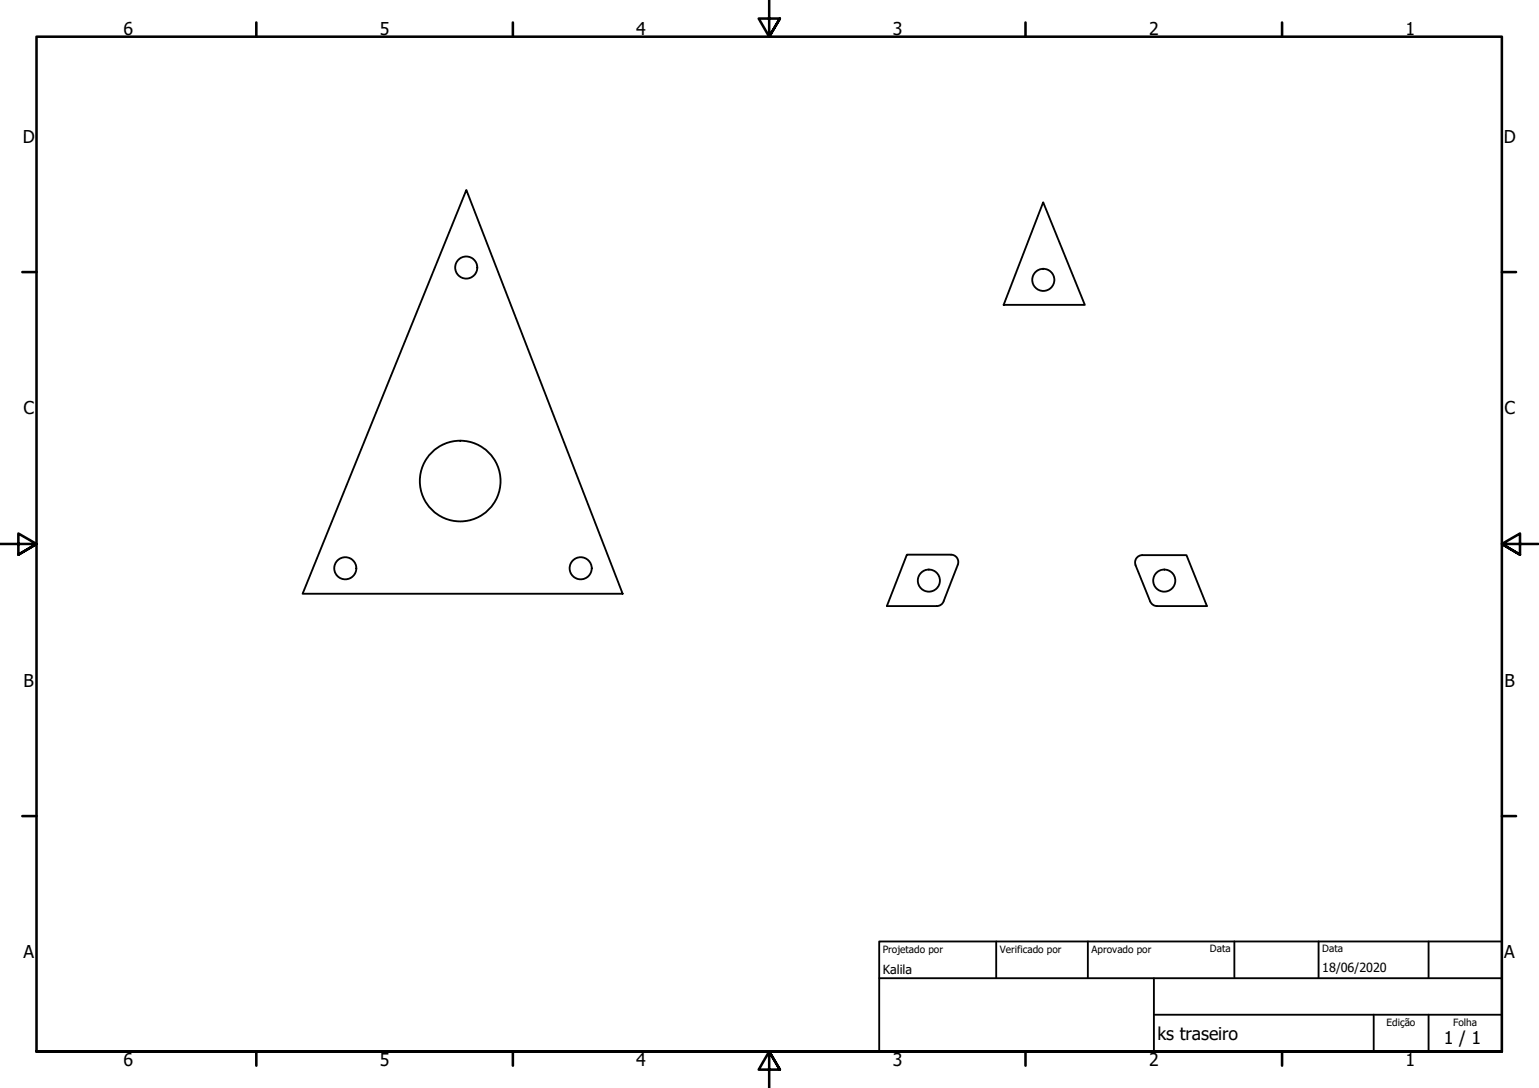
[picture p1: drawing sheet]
<svg xmlns="http://www.w3.org/2000/svg" width="420mm" height="297mm" viewBox="0 0 420 297" stroke-linecap="round" stroke-linejoin="round" font-family="sans-serif">
<g fill="none" stroke="#000" stroke-width=".51">
<path d="M127.3 51.9l42.7 110.2h-87.4zM284.8 55.2l11.4 28h-22.2zM311.9 151.6a2.01 2.01 0 0 0-1.9 2.7l4 9.9a2 2 0 0 0 1.9 1.3h13.6l-5.6-13.9h-12.1M257.6 164.2a2 2 0 0 1-1.9 1.3M257.6 164.1l3.9-9.9a2 2 0 0 0-1.8-2.8h-12.1l-5.5 14.1h13.7"/>
<circle cx="127.3" cy="73" r="3"/>
<circle cx="284.8" cy="76.4" r="3"/>
<circle cx="125.6" cy="131.3" r="11"/>
<circle cx="94.3" cy="155.1" r="3"/>
<circle cx="158.5" cy="155.1" r="3"/>
<circle cx="253.6" cy="158.5" r="3"/>
<circle cx="317.8" cy="158.5" r="3"/>
</g>
<!-- layer: Borda (ISO) -->
<g fill="none" stroke="#000" stroke-width=".7">
<path d="M70 6.1v3.9M140 6.1v3.9M210 0v10l-2.9-4.9h5.8l-2.9 4.9 2.9-4.9M280 6.1v3.9M350 6.1v3.9M6.1 74.3h3.9M410 74.3h3.9M0 148.5h10l-5-2.8v5.7l5-2.9-5 2.9M420 148.5h-10l5-2.8v5.7l-5-2.9 5 2.9M6.1 222.8h3.9M410 222.8h3.9M10 287.1v-277.1h400v277.1h-400h400"/>
<path d="M70 287.1v3.8M140 287.1v3.8M212.9 292l-2.9-4.9 2.9 4.9h-5.8l2.9-4.9v9.9M280 287.1v3.8M350 287.1v3.8"/>
</g>
<path d="M240 257h170v30.1h-170zM272 257v10.1M297 257v10.1M337 257v10.1M360 257v10.1M390 257v10.1M240 267.1h170M315 277h95M315 267.1v20M375 277v10.1M390 277v10.1" fill="none" stroke="#000" stroke-width=".51"/>
<g font-size="4.8">
<text x="33.7" y="9.6">6</text>
<text x="103.7" y="9.6">5</text>
<text x="173.7" y="9.6">4</text>
<text x="243.7" y="9.6">3</text>
<text x="313.7" y="9.6">2</text>
<text x="383.7" y="9.6">1</text>
<text x="6.2" y="38.9">D</text>
<text x="410.5" y="38.9">D</text>
<text x="6.4" y="113.1">C</text>
<text x="410.7" y="113.1">C</text>
<text x="6.4" y="187.4">B</text>
<text x="410.7" y="187.4">B</text>
<text x="6.4" y="261.7">A</text>
<text x="410.7" y="261.7">A</text>
<text x="316" y="283.8">ks traseiro</text>
<text x="394.2" y="285">1 / 1</text>
<text x="33.7" y="290.9">6</text>
<text x="103.7" y="290.9">5</text>
<text x="173.7" y="290.9">4</text>
<text x="243.7" y="290.9">3</text>
<text x="313.7" y="290.9">2</text>
<text x="383.7" y="290.9">1</text>
</g>
<g font-size="3.4">
<text x="241" y="266">Kalila</text>
<text x="361" y="265.5">18/06/2020</text>
</g>
<g font-size="2.7">
<text x="241" y="260.1">Projetado por</text>
<text x="273" y="260.1">Verificado por</text>
<text x="298" y="260.1">Aprovado por</text>
<text x="330.3" y="260">Data</text>
<text x="361" y="260">Data</text>
<text x="378.5" y="280.2">Edição</text>
<text x="396.7" y="280.1">Folha</text>
</g>
</svg>
